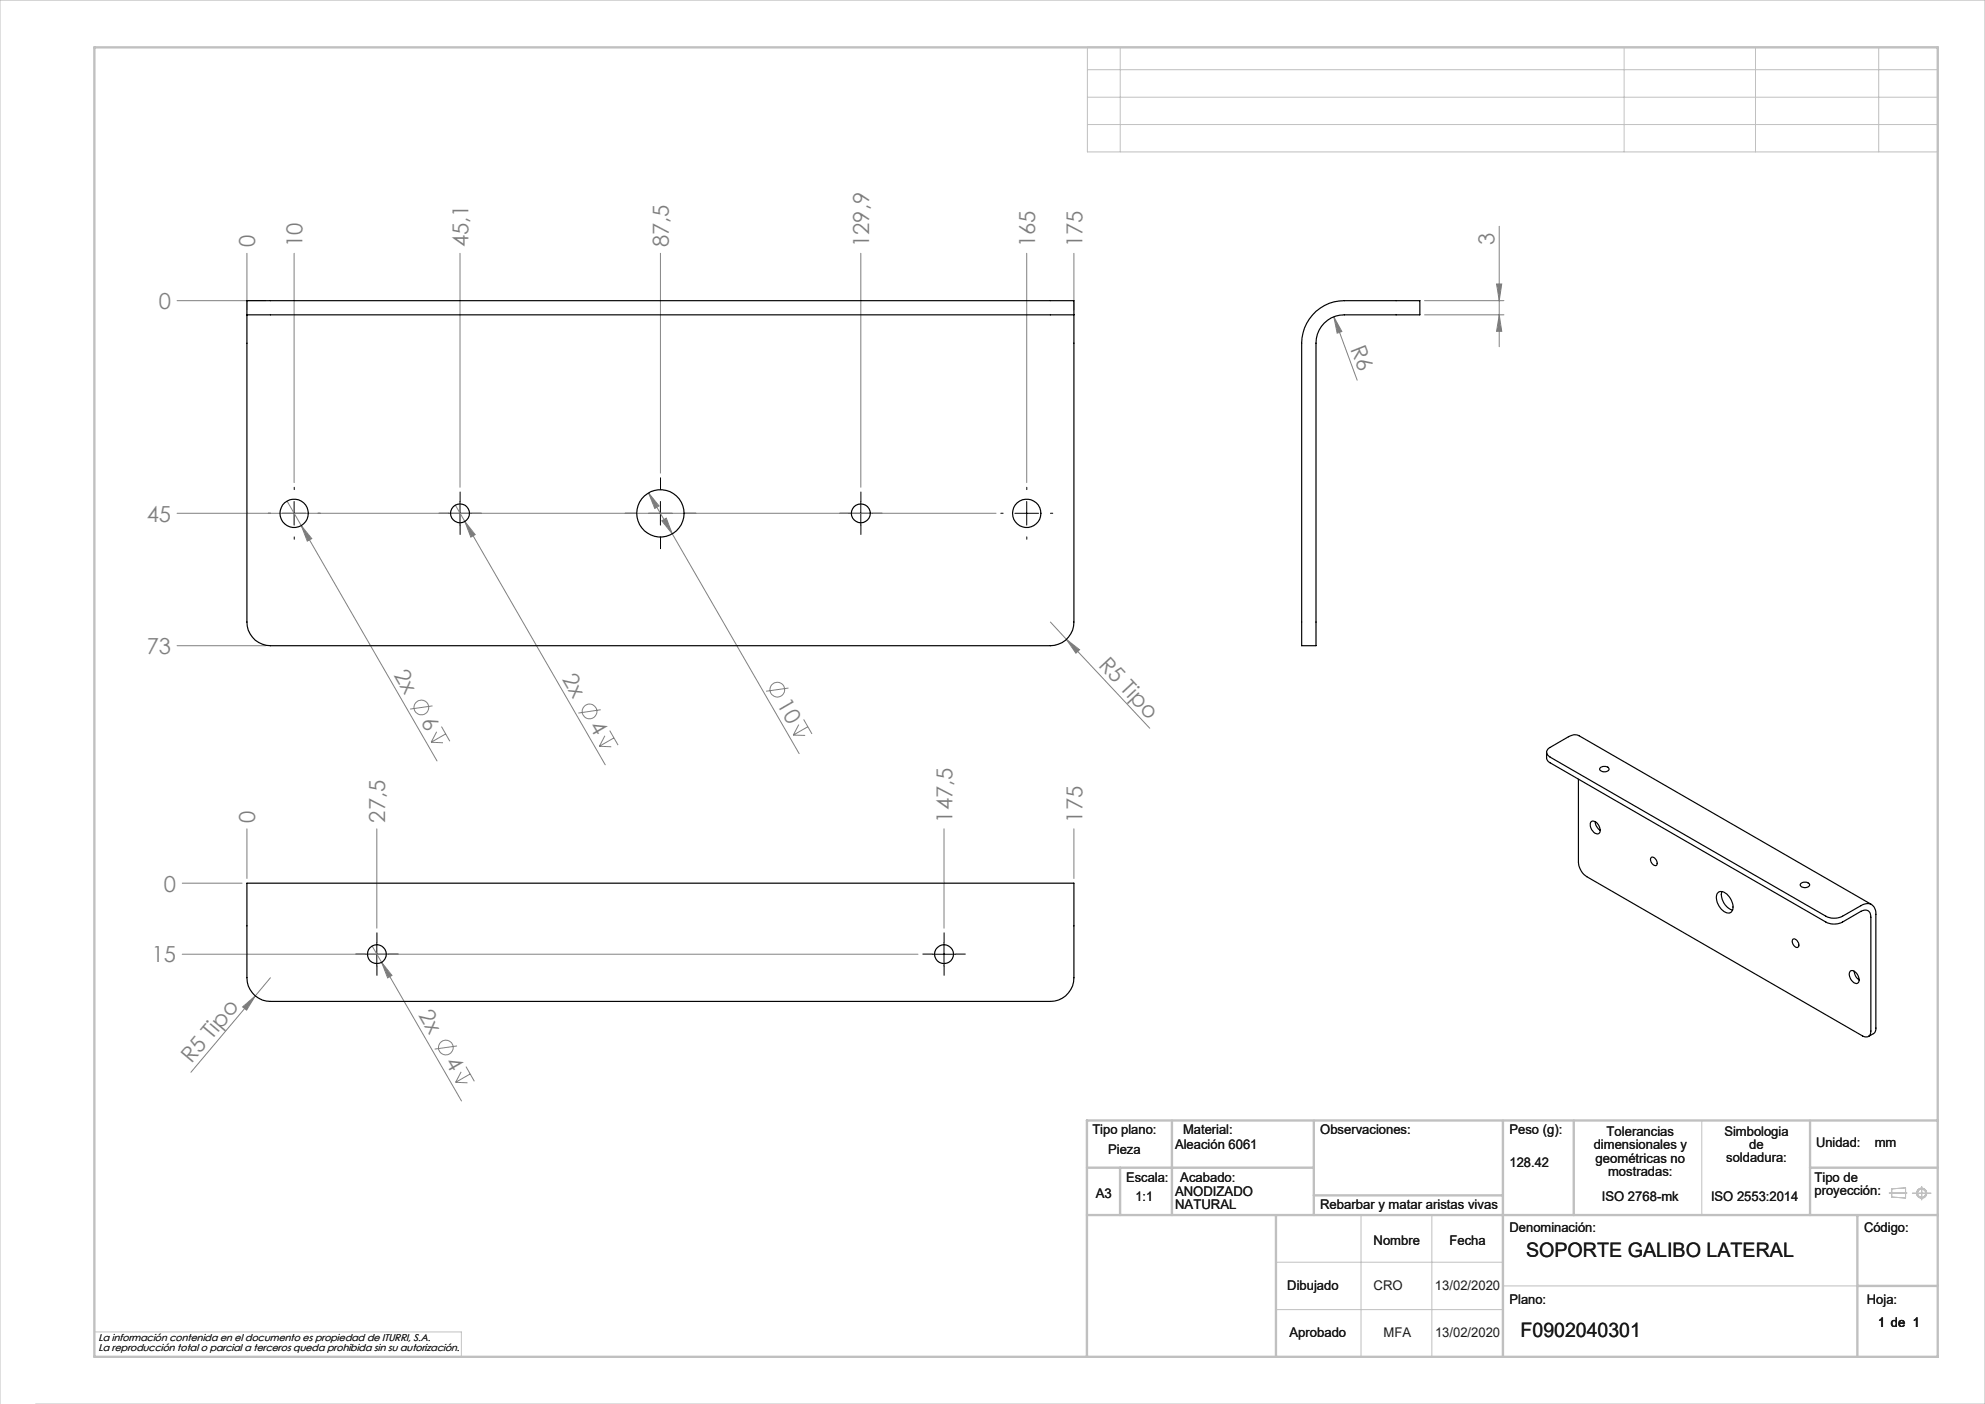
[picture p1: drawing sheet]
<svg xmlns="http://www.w3.org/2000/svg" width="420mm" height="297mm" viewBox="0 0 420 297" stroke-linecap="round" stroke-linejoin="round" font-family="sans-serif">
<g fill="none" stroke="#c0c0c0" stroke-width=".21">
<path d="M230.1 10h179.9v22.1h-179.9zM230.1 14.7h179.9M237 10v22.1M343.6 10v22.1M371.4 10v22.1M397.5 10v22.1M230.1 20.6h179.9M230.1 26.3h179.9M360.1 237v20M288 257v30M303 257v30M399.7 252.4h3.8"/>
<path d="M400.3 251.5l2.9-.2v2.1l-2.9-.2zM404.6 252.4h4M406.6 251v2.8M270 267h48M270 277h48M318 272h75M0 297v-297h420v297h-412.5M20 281.8h77.6v5.2"/>
<circle cx="406.6" cy="252.4" r=".86"/>
<circle cx="406.6" cy="252.4" r="1.07"/>
</g>
<g fill="none" stroke="#c0c0c0" stroke-width=".5">
<path d="M20 10h390v277h-390zM248 237v20M278 237v20M318 237v50M333 237v20M383 237v20M410 237h-180v50M230 257h180M230 247h48M237 247v10M270 257v30M278 252.9h40"/>
<path d="M383 247h27M393 257v30M393 272h17"/>
</g>
<g fill="none" stroke="#808080" stroke-width=".21">
<path d="M52.2 53.6v12M62.2 53.6v48.5M97.3 53.6v49.5M139.7 53.6v46.5M182.1 53.6v49.5M217.2 53.6v48.5M227.2 53.6v12M317.2 47.9v25.4M37.5 63.6h18.7M282.2 67l1.7 3.1-1 .4zM282.2 67l5 13.4M301.4 63.6h16.8"/>
<path d="M301.4 66.6h16.8M316.7 60.1h1l-.5 3.5zM317.2 66.6l.5 3.5h-1zM37.5 108.6h173.2M60.7 106l3 5.2M63.7 111.2l2.3 2.7-1 .6zM63.7 111.2l28.8 49.8M96.3 106.9l2.1 3.4M98.4 110.3l2.1 2.8-.9 .5zM98.4 110.3l29.7 51.5M137.2 104.3l2.3 2.7-1 .6zM137.2 104.3l5 8.6"/>
<path d="M140 110.2l1-.6 1.2 3.3zM142.2 112.9l26.9 46.5M37.5 136.6h18.7M222.2 131.6l3.4 3.7M225.6 135.3l2.8 2.1-.8 .8zM225.6 135.3l17.7 18.8M91.2 157l2.5 .1M91.5 149.3l-4.7 .7M92.4 154.8l-1.2 2.2M93.4 153.7l1.8 3.1M94.3 155.3l-3.1 1.7M126.8 157.9l2.5 .1"/>
<path d="M127.1 150.1l-4.7 .7M128 155.6l-1.2 2.3M129 154.5l1.8 3.1M129.9 156.1l-3.1 1.8M166.8 145.6l-4.7 .6M167.9 155.5l2.5 .1M169 153.3l-1.1 2.2M170 152.2l1.8 3.1M170.9 153.7l-3 1.8M52.2 175.3v10.5M79.7 175.3v21.1M199.7 175.3v21.1"/>
<path d="M227.2 175.3v10.5M38.6 186.8h12.6M38.6 201.9h155.6M51.3 213l2.7-2.3-1.8 3zM54 210.7l-13.6 16.1M57.2 206.8l-3.2 3.9M78.7 200.1l2.1 3.5M80.8 203.6l2.1 2.7-.9 .6zM80.8 203.6l16.8 29.3M96.4 228.9l2.5 .2M96.7 221.3l-4.7 .6M97.6 226.7l-1.2 2.2"/>
<path d="M98.6 225.6l1.8 3.1M99.5 227.2l-3.1 1.7"/>
<circle cx="89.2" cy="149.7" r="1.56"/>
<circle cx="124.7" cy="150.5" r="1.55"/>
<circle cx="164.5" cy="145.9" r="1.56"/>
<circle cx="94.3" cy="221.6" r="1.56"/>
</g>
<g fill="none" stroke="#000" stroke-width=".21" stroke-dasharray="15.2 1.3 1.3 1.3">
<path d="M57.3 108.6h-.5M62.3 103.6v-.5M62.3 113.6v.5M67.3 108.6h.5M94.9 108.6h-2M97.4 106.1v-2M97.4 111.1v2M99.9 108.6h2M134.8 108.6h-2.5M139.8 103.6v-2.5M139.8 113.6v2.5M144.8 108.6h2.5"/>
<path d="M179.7 108.6h-2M182.2 106.1v-2M182.2 111.1v2M184.7 108.6h2M212.3 108.6h-.5M217.3 103.6v-.5M217.3 113.6v.5M222.3 108.6h.5M79.8 199.3v-2M199.8 199.3v-2M77.3 201.8h-2M79.8 204.3v2"/>
<path d="M82.3 201.8h2M197.3 201.8h-2M199.8 204.3v2M202.3 201.8h2"/>
</g>
<g fill="none" stroke="#000" stroke-width=".21">
<path d="M59.7 108.6h5M62.2 106.1v5M94.8 108.6h5M97.3 106.1v5M137.2 108.6h5M139.7 106.1v5M179.6 108.6h5M182.1 106.1v5M214.7 108.6h5M217.2 106.1v5M79.7 199.4v5M199.7 199.4v5"/>
<path d="M77.2 201.9h5M197.2 201.9h5"/>
</g>
<g fill="#808080">
<path d="M51.3 213l2.7-2.3-1.8 3z"/>
<path d="M282.2 67l1.7 3.1-1 .4z"/>
<path d="M80.8 203.6l2.1 2.7-.9 .6z"/>
<path d="M63.7 111.2l2.3 2.7-1 .6z"/>
<path d="M225.6 135.3l2.8 2.1-.8 .8z"/>
<path d="M317.2 66.6l.5 3.5h-1zM316.7 60.1h1l-.5 3.5z"/>
<path d="M98.4 110.3l1.2 3.3 .9-.5zM137.2 104.3l1.3 3.3 1-.6zM140 110.2l2.2 2.7-1.2-3.3z"/>
</g>
<g fill="none" stroke="#000" stroke-width=".25">
<path d="M52.2 66.6v-3h175v3M52.2 66.6h175M52.2 66.6v65a5 5 0 0 0 5 5h165a5 5 0 0 0 5-5v-65M278.4 65.9a8.8 8.8 0 0 1 6-2.3h16v3h-16a6 6 0 0 0-6 6v64h-3v-64a9.1 9.1 0 0 1 3-6.7zM327.2 159.1v1.4l.3 .5 .5 .4 58.3 33.6a3.8 3.8 0 0 0 3.6 0l3.8-2.2a1.29 1.29 0 0 1 1.5-.2 1.29 1.29 0 0 1 .7 1.4v24.1a1.09 1.09 0 0 1-.6 1.1 1.09 1.09 0 0 1-1.2-.1l-58.4-33.6a3.9 3.9 0 0 1-1.7-3.1v-17.6M336.7 173.8a1.39 1.39 0 0 1 1.8 1.3 .8 .8 0 0 1-.2 1.2 .8 .8 0 0 1-1.1-.3 1.9 1.9 0 0 1-.5-2.2zM337.5 173.8a2.28 2.28 0 0 0 1.1 1.8M338.6 162.4a1.21 1.21 0 0 1 1.9 .3 1.18 1.18 0 0 1-2 0zM52.2 186.8h175v20a5 5 0 0 1-5 5h-165a5 5 0 0 1-5-5zM349.3 181.5a.84 .84 0 0 1 1.3 .7v.2a.51 .51 0 0 1-.2 .7 .51 .51 0 0 1-.7-.2l-.4-.6-.1-.5zM363.4 189a1.33 1.33 0 0 1 2 .1 3.4 3.4 0 0 1 1.1 3.6 1.24 1.24 0 0 1-2-.1 3.3 3.3 0 0 1-1.1-3.6zM364.3 188.6a3.5 3.5 0 0 0 2.3 3.9"/>
<path d="M379.3 198.8a1.02 1.02 0 0 1 1.3 1.1 .53 .53 0 0 1-.5 .6 .53 .53 0 0 1-.5-.5l-.4-.6zM381 186.9a1.21 1.21 0 0 1 1.9 .3 1.14 1.14 0 0 1-2 0zM396 191.3l-62-35.7-1-.2-.8 .3-4.2 2.4a1.07 1.07 0 0 0-.8 1 1.07 1.07 0 0 0 .8 1.1l58.3 33.6a3.8 3.8 0 0 0 3.6 0l3.8-2.2a1.92 1.92 0 0 1 2.3-.3 1.92 1.92 0 0 1 .9 2.1v24.4l-.4 .8-1.1 .6M391.5 205.5a1.42 1.42 0 0 1 1.8 1.3 .78 .78 0 0 1-.2 1.1 .78 .78 0 0 1-1.1-.3 1.87 1.87 0 0 1-.5-2.1zM392.3 205.5a2.28 2.28 0 0 0 1.1 1.8"/>
<circle cx="62.2" cy="108.6" r="2.99"/>
<circle cx="97.3" cy="108.6" r="2"/>
<circle cx="139.7" cy="108.6" r="5"/>
<circle cx="182.2" cy="108.6" r="2"/>
<circle cx="217.2" cy="108.6" r="3"/>
<circle cx="79.7" cy="201.8" r="2"/>
<circle cx="199.7" cy="201.8" r="2"/>
</g>
<g font-size="4.7" fill="#808080">
<text x="54" y="52.3" transform="rotate(-90 54 52.3)">0</text>
<text x="64" y="52.3" transform="rotate(-90 64 52.3)">10</text>
<text x="99.1" y="52.3" transform="rotate(-90 99.1 52.3)">45,1</text>
<text x="141.5" y="52.3" transform="rotate(-90 141.5 52.3)">87,5</text>
<text x="183.9" y="52.3" transform="rotate(-90 183.9 52.3)">129,9</text>
<text x="219" y="52.3" transform="rotate(-90 219 52.3)">165</text>
<text x="229" y="52.3" transform="rotate(-90 229 52.3)">175</text>
<text x="316.2" y="51.7" transform="rotate(-90 316.2 51.7)">3</text>
<text x="33.6" y="65.3">0</text>
<text x="285.6" y="73.8" transform="rotate(68 285.6 73.8)">R6</text>
<text x="31" y="110.3">45</text>
<text x="31" y="138.3">73</text>
<text x="83.3" y="142.8" transform="rotate(60 83.3 142.8)">2x</text>
<text x="118.9" y="143.7" transform="rotate(60 118.9 143.7)">2x</text>
<text x="232.3" y="140.8" transform="rotate(47 232.3 140.8)">R5 Tipo</text>
<text x="164.3" y="149" transform="rotate(60 164.3 149)">10</text>
<text x="89" y="152.7" transform="rotate(60 89 152.7)">6</text>
<text x="124.6" y="153.6" transform="rotate(60 124.6 153.6)">4</text>
<text x="54" y="174" transform="rotate(-90 54 174)">0</text>
<text x="81.5" y="174" transform="rotate(-90 81.5 174)">27,5</text>
<text x="201.5" y="174" transform="rotate(-90 201.5 174)">147,5</text>
<text x="229" y="174" transform="rotate(-90 229 174)">175</text>
<text x="34.7" y="188.6">0</text>
<text x="32.1" y="203.6">15</text>
<text x="88.4" y="214.8" transform="rotate(60 88.4 214.8)">2x</text>
<text x="40.5" y="225.2" transform="rotate(-50 40.5 225.2)">R5 Tipo</text>
<text x="94.1" y="224.7" transform="rotate(60 94.1 224.7)">4</text>
</g>
<g font-size="4.2" fill="#191924">
<text x="322.9" y="265.9">SOPORTE GALIBO LATERAL</text>
<text x="321.7" y="282.8">F0902040301</text>
</g>
<g font-size="2.8" fill="#191924">
<text x="231.1" y="239.9">Tipo plano:</text>
<text x="250.3" y="239.9">Material:</text>
<text x="279.3" y="239.9">Observaciones:</text>
<text x="319.4" y="239.9">Peso (g):</text>
<text x="234.5" y="244.1">Pieza</text>
<text x="248.6" y="243">Aleación 6061</text>
<text x="337.2" y="243.1">dimensionales y</text>
<text x="337.6" y="246">geométricas no</text>
<text x="339.9" y="240.3">Tolerancias</text>
<text x="364.9" y="240.2">Simbologia</text>
<text x="365.3" y="245.9">soldadura:</text>
<text x="370.1" y="243">de</text>
<text x="384.2" y="242.7">Unidad:</text>
<text x="396.7" y="242.7">mm</text>
<text x="238.3" y="250">Escala:</text>
<text x="249.7" y="250">Acabado:</text>
<text x="319.4" y="246.9">128.42</text>
<text x="340.2" y="248.8">mostradas:</text>
<text x="383.9" y="250">Tipo de</text>
<text x="231.9" y="253.4">A3</text>
<text x="240.3" y="254">1:1</text>
<text x="248.6" y="252.9">ANODIZADO</text>
<text x="248.6" y="255.7">NATURAL</text>
<text x="279.3" y="255.7">Rebarbar y matar aristas vivas</text>
<text x="338.9" y="254">ISO 2768-mk</text>
<text x="362" y="254">ISO 2553:2014</text>
<text x="383.9" y="252.8">proyección:</text>
<text x="290.6" y="263.3">Nombre</text>
<text x="306.7" y="263.3">Fecha</text>
<text x="319.4" y="260.6">Denominación:</text>
<text x="394.4" y="260.6">Código:</text>
<text x="272.4" y="273">Dibujado</text>
<text x="290.6" y="273">CRO</text>
<text x="303.6" y="273">13/02/2020</text>
<text x="319.4" y="275.8">Plano:</text>
<text x="395" y="275.8">Hoja:</text>
<text x="397.4" y="280.6">1 de 1</text>
<text x="272.8" y="282.8">Aprobado</text>
<text x="292.7" y="282.8">MFA</text>
<text x="303.6" y="282.8">13/02/2020</text>
</g>
<g font-size="2.1" fill="#191924">
<text x="20.8" y="283.7">La información contenida en el documento es propiedad de ITURRI, S.A.</text>
<text x="20.8" y="285.7">La reproducción total o parcial a terceros queda prohibida sin su autorización.</text>
</g>
</svg>
